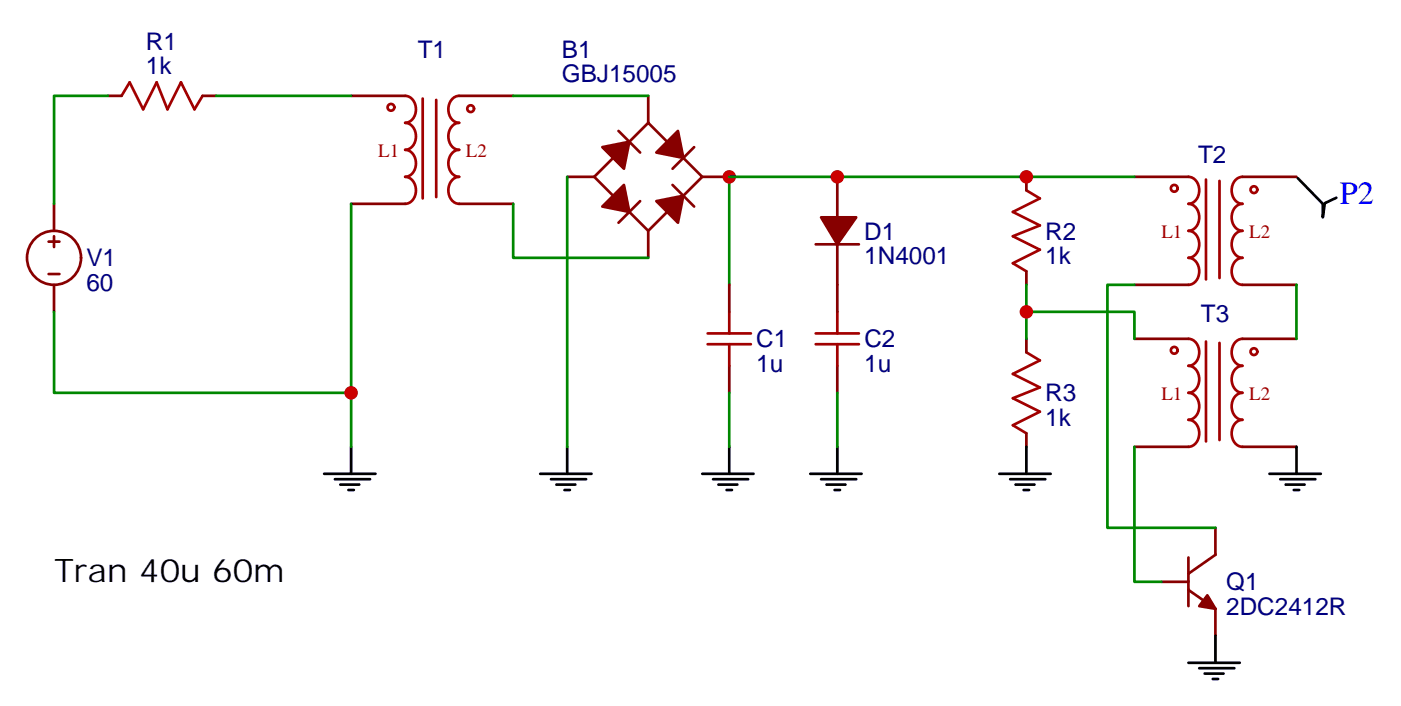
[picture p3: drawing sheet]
<svg xmlns="http://www.w3.org/2000/svg" width="183mm" height="92mm" viewBox="0 0 183 92" stroke-linecap="round" stroke-linejoin="round" font-family="sans-serif">
<g fill="none" stroke="#000" stroke-width=".35">
<path d="M45.9 58.4v3.5M74.1 58.4v3.5M95.2 58.4v3.5M42.3 61.9h6.7M43.7 62.6h4.6M44.4 63.3h2.5M45.5 64h.7M70.6 61.9h6.7M72 62.6h4.6M72.7 63.3h2.4M73.7 64h.7M91.7 61.9h6.7"/>
<path d="M93.1 62.6h4.6M93.8 63.3h2.5M94.9 64h.7"/>
</g>
<g fill="none" stroke="#a10000" stroke-width=".35">
<path d="M15.9 12.5l1-1.7 1.8 3.5 1.8-3.5 1.4 3.5 1.7-3.5 1.8 3.5 1.1-1.8M52.9 12.5a1.79 1.79 0 0 1 1.2 2.8l-.3 .4-.4 .3-.5 .1a1.79 1.79 0 0 1 1.2 2.8l-.3 .3-.4 .3-.5 .1a1.79 1.79 0 0 1 1.2 2.8l-.3 .4-.4 .2-.5 .1a1.79 1.79 0 0 1 1.2 2.8l-.3 .4-.4 .2-.5 .1M55.2 12.9v13M57 13.1v12.7M60 12.5a1.79 1.79 0 0 0-1.2 2.8l.3 .4 .4 .3 .5 .1a1.79 1.79 0 0 0-1.2 2.8l.3 .3 .4 .3 .5 .1a1.79 1.79 0 0 0-1.2 2.8l.3 .4 .4 .2 .5 .1a1.79 1.79 0 0 0-1.2 2.8l.3 .4 .4 .2 .5 .1"/>
<circle cx="51.1" cy="14" r=".44"/>
<circle cx="61.5" cy="14.2" r=".44"/>
</g>
<g fill="none" stroke="#870000" stroke-width=".35">
<path d="M14.1 12.5h1.8M26.5 12.5h1.7M45.9 12.5h7M60 12.5h7M80.8 17.1l2.8 2.8M84.7 12.5v3.6M90.7 19.2l-2.9 2.8M6.3 31.6h1.5M6.3 35.8h1.5M7.1 26.6v3.6M7.1 30.9v1.4M7.1 37.2v3.5"/>
<path d="M45.9 26.6h7M60 26.6h7M74.1 23.1h3.5M77.6 23.1l7.1-7 7 7-7 7.1zM83.6 26.3l-2.8 2.8M84.7 30.2v3.5M87.8 24.2l2.9 2.8M91.7 23.1h3.5"/>
<circle cx="7.1" cy="33.7" r="3.5"/>
</g>
<path d="M14.1 12.5h-7v14.1M28.2 12.5h17.7M67 12.5h17.7M45.9 26.6v24.7h-38.8v-10.6M67 26.6v7.1h17.7M74.1 23.1v35.3M95.2 23.1v14.1" fill="none" stroke="#008700" stroke-width=".35"/>
<g fill="#870000" stroke="#870000" stroke-width=".35">
<path d="M78.7 19.2l3.5-.7-.7 3.5z"/>
<path d="M88.5 17.1l.8 3.5-3.6-.7z"/>
<path d="M81.5 24.2l.7 3.5-3.5-.7z"/>
<path d="M85.7 26.3l3.6-.7-.8 3.5z"/>
</g>
<circle cx="95.3" cy="23.1" r=".88" fill="#c00"/>
<g fill="none" stroke="#a10000" stroke-width=".35">
<path d="M134.1 24.9l1.7 1-3.5 1.8 3.5 1.8-3.5 1.4 3.5 1.7-3.5 1.8 1.8 1.1M155.2 23.1a1.79 1.79 0 0 1 1.2 2.8l-.3 .4-.4 .2-.5 .1a1.79 1.79 0 0 1 1.2 2.8l-.3 .4-.4 .3-.5 .1a1.79 1.79 0 0 1 1.2 2.8l-.3 .3-.4 .3-.5 .1a1.79 1.79 0 0 1 1.2 2.8l-.3 .4-.4 .2-.5 .1M157.5 23.5v13M159.3 23.6v12.7M162.3 23.1a1.79 1.79 0 0 0-1.2 2.8l.3 .4 .4 .2 .5 .1a1.79 1.79 0 0 0-1.2 2.8l.3 .4 .4 .3 .5 .1a1.79 1.79 0 0 0-1.2 2.8l.3 .3 .4 .3 .5 .1a1.79 1.79 0 0 0-1.2 2.8l.3 .4 .4 .2 .5 .1M92.4 45h5.7M92.4 43.6h5.7M95.2 40.7v2.9M95.2 45v2.8M106.5 45h5.7M106.5 43.6h5.7M109.4 40.7v2.9"/>
<path d="M109.4 45v2.8M134.1 46l1.7 1.1-3.5 1.8 3.5 1.7-3.5 1.4 3.5 1.8-3.5 1.8 1.8 1M155.2 44.3a1.79 1.79 0 0 1 1.2 2.8l-.3 .4-.4 .2-.5 .1a1.79 1.79 0 0 1 1.2 2.8l-.3 .4-.4 .2-.5 .1a1.79 1.79 0 0 1 1.2 2.8l-.3 .4-.4 .3-.5 .1a1.79 1.79 0 0 1 1.2 2.8l-.3 .3-.4 .3-.5 .1M157.5 44.6v13.1M159.3 44.8v12.7M162.3 44.3a1.79 1.79 0 0 0-1.2 2.8l.3 .4 .4 .2 .5 .1a1.79 1.79 0 0 0-1.2 2.8l.3 .4 .4 .2 .5 .1a1.79 1.79 0 0 0-1.2 2.8l.3 .4 .4 .3 .5 .1a1.79 1.79 0 0 0-1.2 2.8l.3 .3 .4 .3 .5 .1"/>
<circle cx="153.4" cy="24.6" r=".44"/>
<circle cx="163.8" cy="24.8" r=".44"/>
<circle cx="153.4" cy="45.8" r=".44"/>
<circle cx="163.8" cy="45.9" r=".44"/>
</g>
<g fill="none" stroke="#870000" stroke-width=".35">
<path d="M95.2 37.2v3.5M106.5 31.9h5.7M109.4 23.1v5.3M109.4 31.9v8.8M134.1 23.1v1.8M134.1 35.5v1.7M148.2 23.1h7M148.2 37.2h7M162.3 23.1h7M162.3 37.2h7M95.2 47.8v3.5M109.4 47.8v3.5"/>
<path d="M134.1 44.3v1.7M134.1 56.6v1.8M148.2 44.3h7M148.2 58.4h7M162.3 44.3h7M162.3 58.4h7M151.7 76h3.5M155.2 77.1l3.5 2.5v3.5M155.2 72.8v6.4M158.7 69v3.5l-3.5 2.5"/>
</g>
<g fill="#870000" stroke="#870000" stroke-width=".35">
<path d="M107.2 28.4h4.6l-2.4 3.5z"/>
<path d="M157.7 77.8l1 1.8-2.1-.4z"/>
</g>
<g fill="none" stroke="#000" stroke-width=".35">
<path d="M109.4 58.4v3.5M134.1 58.4v3.5M169.3 58.4v3.5M105.8 61.9h6.7M107.2 62.6h4.6M107.9 63.3h2.5M109 64h.7M130.5 61.9h6.7M131.9 62.6h4.6M132.6 63.3h2.5M133.7 64h.7M165.8 61.9h6.7"/>
<path d="M167.2 62.6h4.6M167.9 63.3h2.5M169 64h.7M155.2 86.6h6.7M156.6 87.3h4.6M157.3 88h2.5M158.4 88.7h.7M158.7 83.1v3.5"/>
</g>
<path d="M95.2 23.1h53M134.1 37.2v7.1M148.2 37.2h-3.6v31.8h14.1M169.3 37.2v7.1M148.2 58.4v17.6h3.5" fill="none" stroke="#008700" stroke-width=".35"/>
<circle cx="109.4" cy="23.1" r=".88" fill="#c00"/>
<path d="M169.5 23.3l3.3 3.3v1.8l.2-1.9 1.5-.7" fill="none" stroke="#000" stroke-width=".35"/>
<circle cx="134.1" cy="23.1" r=".88" fill="#c00"/>
<path d="M134.1 40.7h14.1v3.6" fill="none" stroke="#008700" stroke-width=".35"/>
<circle cx="134.1" cy="40.7" r=".88" fill="#c00"/>
<path d="M45.9 51.3v7.1" fill="none" stroke="#008700" stroke-width=".35"/>
<circle cx="45.9" cy="51.3" r=".88" fill="#c00"/>
<path d="M95.2 51.3v7.1M109.4 51.3v7.1" fill="none" stroke="#008700" stroke-width=".35"/>
<text font-size="4.2" fill="#00f" x="175" y="26.6">P2</text>
<text font-size="4.2" x="7.1" y="76">Tran 40u 60m</text>
<g font-size="3.2" fill="#000080">
<text x="19" y="9.7">1k</text>
<text x="19" y="6.5">R1</text>
<text x="54.6" y="7.5">T1</text>
<text x="73.4" y="10.8">GBJ15005</text>
<text x="73.4" y="7.5">B1</text>
<text x="156.5" y="21.3">T2</text>
<text x="11.3" y="34.8">V1</text>
<text x="112.9" y="34.5">1N4001</text>
<text x="112.9" y="31.3">D1</text>
<text x="136.5" y="34.5">1k</text>
<text x="136.5" y="31.3">R2</text>
<text x="11.3" y="38.1">60</text>
<text x="98.8" y="45.4">C1</text>
<text x="112.9" y="45.4">C2</text>
<text x="156.8" y="42.1">T3</text>
<text x="98.8" y="48.6">1u</text>
<text x="112.9" y="48.6">1u</text>
<text x="136.5" y="52.5">R3</text>
<text x="136.5" y="55.7">1k</text>
<text x="160.2" y="77.2">Q1</text>
<text x="160.2" y="80.4">2DC2412R</text>
</g>
<g font-size="2.5" fill="#a00000">
<text x="49.4" y="20.5">L1</text>
<text x="60.9" y="20.5">L2</text>
<text x="151.7" y="31">L1</text>
<text x="163.2" y="31">L2</text>
<text x="151.7" y="52.2">L1</text>
<text x="163.2" y="52.2">L2</text>
</g>
</svg>
